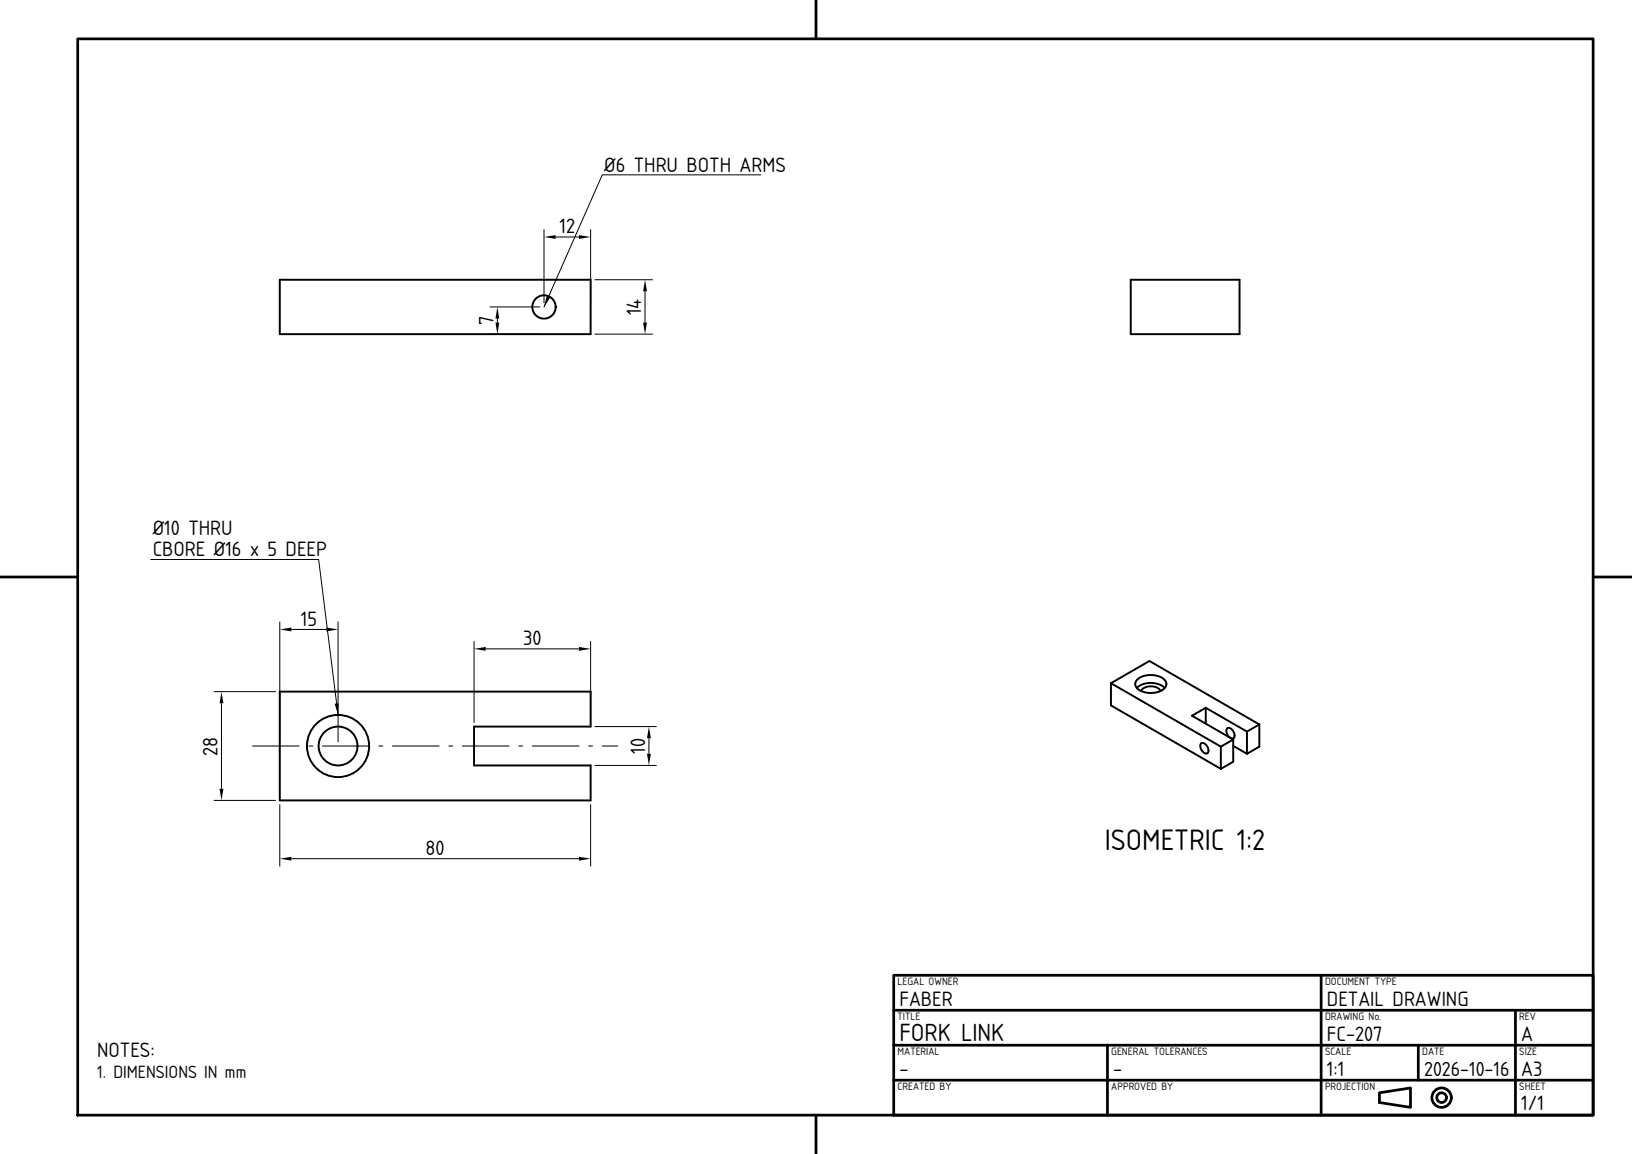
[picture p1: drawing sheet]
<svg xmlns="http://www.w3.org/2000/svg" width="420mm" height="297mm" viewBox="0 0 420 297" stroke-linecap="round" stroke-linejoin="round" font-family="sans-serif">
<!-- layer: visible -->
<g fill="none" stroke="#000" stroke-width=".5">
<path d="M72 72h80v14h-80zM291 72h28v14h-28zM72 178h80v9h-30v10h30v9h-80zM285.9 175.8v5.8l28.3 16.3M285.9 175.8l9.9-5.7 28.3 16.3M285.9 175.8l28.3 16.4M292.6 177.1l1.4-1 2.2-.3 2.1 .3 1.4 1M292.7 174.9a5.5 5.5 0 0 1 7.2 .4l.3 .6-.1 .6-.9 1-1.7 .7-1.9 .1a3.1 3.1 0 0 1-3.4-2.4zM293.7 177.9a3.1 3.1 0 0 1 4.9 0M309.1 191.3h.7l.8 .7 .4 1.1-.3 .8-.7-.1-.7-.7-.4-1.1zM310.3 182.2l10.6 6.1M310.3 182.2l-3.5 2 10.6 6.1"/>
<path d="M310.3 182.2v4M314.2 192.2v5.7M315.8 187.5l.8-.1 .7 .7 .4 1.1-.3 .8h-.7l-.7-.8-.4-1zM317.4 190.3l-3.2 1.9M317.4 190.3v5.7l-3.2 1.9M317.4 192l3.5 2M320.9 188.3v5.7M324.1 186.4l-3.2 1.9M324.1 186.4v5.8l-3.2 1.8"/>
<circle cx="140" cy="79" r="3"/>
<circle cx="87" cy="192" r="8"/>
<circle cx="87" cy="192" r="5"/>
</g>
<!-- layer: center -->
<path d="M65 192h12M79.5 192h1M83 192h12M97.5 192h1M101 192h12M115.5 192h1M119 192h12M133.5 192h1M137 192h12M151.5 192h1M155 192h4" fill="none" stroke="#000" stroke-width=".26"/>
<!-- layer: dim -->
<path d="M195.8 45h-40.8l-15 34M38.8 144h43.2l5 40" fill="none" stroke="#000" stroke-width=".26"/>
<path d="M140.7 76.1l1 .4-1.7 2.5zM86.1 181.1l1-.1-.1 3z" fill="#000"/>
<!-- layer: frame -->
<g fill="none" stroke="#000" stroke-width=".7">
<path d="M20 10h390v277h-390zM210 0v10M0 148.5h20M410 148.5h10M230 251h180v36h-180zM230 260h180M340 251v36M390 260v27M230 278h180M230 269h180M285 269v18M365 269v9"/>
<path d="M210 287v10M355 281.2l8-1.2v5l-8-1.3z"/>
<circle cx="371" cy="282.5" r="2.5"/>
<circle cx="371" cy="282.5" r="1.25"/>
</g>
<!-- layer: Dimensions -->
<g fill="none" stroke="#000" stroke-width=".26">
<path d="M140 59v19M152 59v19M126 79h13M143 61h6M153 72h15M166 75v8M126 86h13M128 82v1M153 86h15M72 160v31M87 160v31M55 178h16"/>
<path d="M75 162h9M122 165v21M125 167h24M152 165v21M57 181v22M153 197h16M153 187h16M167 190v4M55 206h16M72 207v16M152 207v16M75 221h74"/>
</g>
<g fill="#000">
<path d="M140 61l3-.5v1zM149 60.5l3 .5-3 .5zM166 72l.5 3h-1zM128 79l.5 3h-1zM127.5 83h1l-.5 3zM165.5 83h1l-.5 3zM72 162l3-.5v1zM84 161.5l3 .5-3 .5zM122 167l3-.5v1zM149 166.5l3 .5-3 .5zM57 178l.5 3h-1zM167 187l.5 3h-1z"/>
<path d="M166.5 194h1l-.5 3zM56.5 203h1l-.5 3zM72 221l3-.5v1zM149 220.5l3 .5-3 .5z"/>
</g>
<text font-size="7.2" x="284.3" y="218.9">ISOMETRIC 1:2</text>
<text font-size="6" x="231.5" y="267.8">FORK LINK</text>
<g font-size="5">
<text x="155.5" y="44.2">Ø6 THRU BOTH ARMS</text>
<text x="144" y="60">12</text>
<text x="127" y="83.7" transform="rotate(-90 127 83.7)">7</text>
<text x="165" y="81.1" transform="rotate(-90 165 81.1)">14</text>
<text x="39.3" y="137.7">Ø10 THRU</text>
<text x="39.3" y="143.2">CBORE Ø16 x 5 DEEP</text>
<text x="77.4" y="161">15</text>
<text x="134.6" y="166">30</text>
<text x="56" y="194.5" transform="rotate(-90 56 194.5)">28</text>
<text x="166" y="194" transform="rotate(-90 166 194)">10</text>
<text x="109.5" y="220">80</text>
<text x="231.5" y="258.8">FABER</text>
<text x="341.5" y="258.8">DETAIL DRAWING</text>
<text x="341.5" y="267.8">FC-207</text>
<text x="391.5" y="267.8">A</text>
<text x="25" y="272">NOTES:</text>
<text x="231.5" y="276.8">-</text>
<text x="286.5" y="276.8">-</text>
<text x="341.5" y="276.8">1:1</text>
<text x="391.5" y="276.8">A3</text>
<text x="391.5" y="285.8">1/1</text>
</g>
<text font-size="4.9" x="366.5" y="276.8">2026-10-16</text>
<text font-size="4.3" x="25" y="277.5">1. DIMENSIONS IN mm</text>
<g font-size="2.6">
<text x="231" y="253.4">LEGAL OWNER</text>
<text x="341" y="253.4">DOCUMENT TYPE</text>
<text x="231" y="262.4">TITLE</text>
<text x="341" y="262.4">DRAWING No.</text>
<text x="391" y="262.4">REV</text>
<text x="231" y="271.4">MATERIAL</text>
<text x="286" y="271.4">GENERAL TOLERANCES</text>
<text x="341" y="271.4">SCALE</text>
<text x="366" y="271.4">DATE</text>
<text x="391" y="271.4">SIZE</text>
<text x="231" y="280.4">CREATED BY</text>
<text x="286" y="280.4">APPROVED BY</text>
<text x="341" y="280.4">PROJECTION</text>
<text x="391" y="280.4">SHEET</text>
</g>
</svg>
